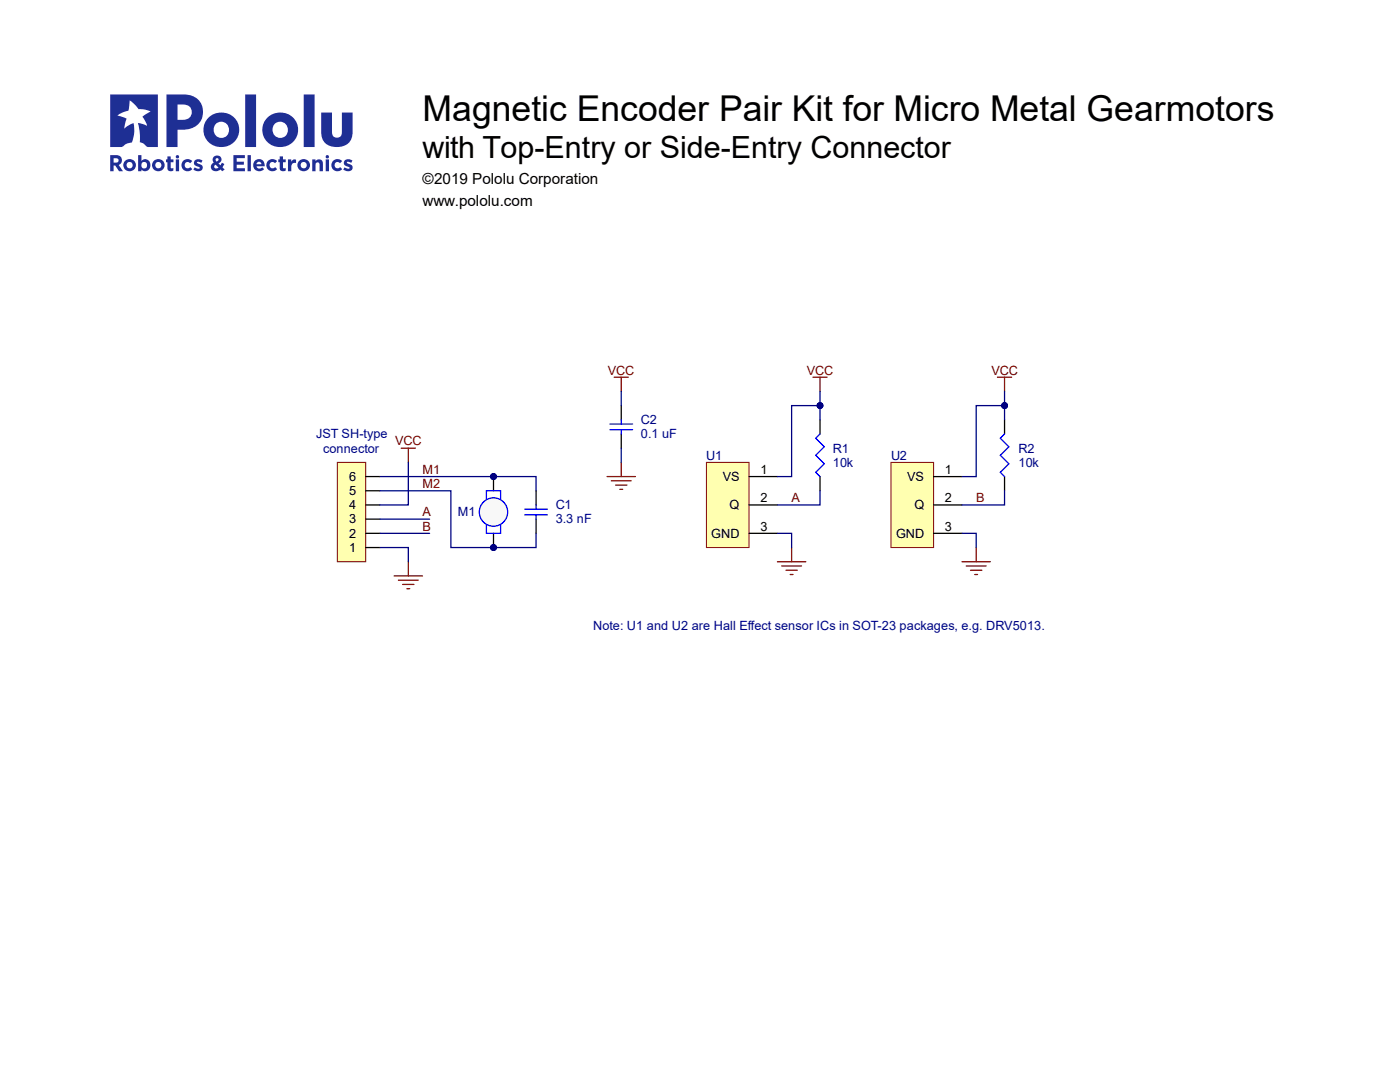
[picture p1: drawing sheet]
<svg xmlns="http://www.w3.org/2000/svg" width="279mm" height="216mm" viewBox="0 0 279 216" stroke-linecap="round" stroke-linejoin="round" font-family="sans-serif">
<path d="M141 92.3h8.5v17h-8.5z" fill-rule="evenodd" fill="#ffffb0"/>
<path d="M141 92.3h8.5v17h-8.5z" fill="none" stroke="#800000" stroke-width=".2"/>
<path d="M149.5 95.1h5.6M163.7 83.8v2.8M163.7 95.1v2.8M149.5 106.4h5.6M149.5 100.8h5.6" fill="none" stroke="#000" stroke-width=".25"/>
<path d="M162.2 75.3h2.9M163.7 75.3v2.8M155.1 112.1h5.7M156 112.9h4M156.9 113.8h2.2M157.7 114.6h.6M158 109.3v2.8" fill="none" stroke="#800000" stroke-width=".25"/>
<path d="M163.7 86.6l-.9 .8 1.7 1.7-1.7 1.7 1.7 1.7-1.7 1.7 .9 .9" fill="none" stroke="#00f" stroke-width=".25"/>
<path d="M177.8 92.3h8.5v17h-8.5z" fill-rule="evenodd" fill="#ffffb0"/>
<path d="M177.8 92.3h8.5v17h-8.5z" fill="none" stroke="#800000" stroke-width=".2"/>
<path d="M186.3 95.1h5.7M200.5 83.8v2.8M200.5 95.1v2.8M186.3 106.4h5.7M186.3 100.8h5.7" fill="none" stroke="#000" stroke-width=".25"/>
<path d="M199.1 75.3h2.8M200.5 75.3v2.8M192 112.1h5.6M192.8 112.9h4M193.7 113.8h2.3M194.5 114.6h.6M194.8 109.3v2.8" fill="none" stroke="#800000" stroke-width=".25"/>
<path d="M200.5 86.6l-.9 .8 1.7 1.7-1.7 1.7 1.7 1.7-1.7 1.7 .9 .9" fill="none" stroke="#00f" stroke-width=".25"/>
<circle cx="98.5" cy="102.2" r="2.83" fill="#f8f8f8"/>
<g fill="none" stroke="#00f" stroke-width=".25">
<path d="M97.1 97.9v1.7M99.9 97.9v1.7M97.1 104.7v1.7M99.9 104.7v1.7"/>
<circle cx="98.5" cy="102.2" r="2.83"/>
</g>
<path d="M67.3 92.3h5.7v19.8h-5.7z" fill-rule="evenodd" fill="#ffffb0"/>
<path d="M67.3 92.3h5.7v19.8h-5.7z" fill="none" stroke="#800000" stroke-width=".2"/>
<path d="M73 97.9h2.8M73 95.1h2.8M107 97.9v2.9M124 80.9v2.9M124 86.6v2.8M73 109.3h2.8M73 106.4h2.8M73 100.8h2.8M73 103.6h2.8M107 103.6v2.8" fill="none" stroke="#000" stroke-width=".25"/>
<path d="M121.7 84.6h4.6M121.7 85.7h4.6M124 83.8v.8M124 85.7v.9M104.7 101.6h4.6M104.7 102.7h4.6M107 100.8v.8M107 102.7v.9" fill="none" stroke="#00f" stroke-width=".25"/>
<g fill="none" stroke="#800000" stroke-width=".25">
<path d="M122.6 75.3h2.8M124 75.3v2.8M80.1 89.4h2.8M81.5 89.4v2.9M121.2 95.1h5.6M122 95.9h4M122.9 96.8h2.2M123.7 97.6h.6M124 92.3v2.8M78.7 114.9h5.6M79.5 115.8h4M80.4 116.6h2.2"/>
<path d="M81.2 117.5h.6M81.5 112.1v2.8"/>
</g>
<path d="M163.7 80.9v2.9" fill="none" stroke="#000080" stroke-width=".25"/>
<circle cx="163.6" cy="80.9" r=".57" fill="#000080"/>
<circle cx="163.6" cy="80.9" r=".57" fill="none" stroke="#000080" stroke-width=".2"/>
<path d="M200.5 80.9v2.9" fill="none" stroke="#000080" stroke-width=".25"/>
<circle cx="200.5" cy="80.9" r=".57" fill="#000080"/>
<circle cx="200.5" cy="80.9" r=".57" fill="none" stroke="#000080" stroke-width=".2"/>
<path d="M163.7 97.9v2.9h-8.6M163.7 80.9h-5.7v14.2h-2.9M200.5 97.9v2.9h-8.5" fill="none" stroke="#000080" stroke-width=".25"/>
<circle cx="163.6" cy="80.9" r=".57" fill="#000080"/>
<circle cx="163.6" cy="80.9" r=".57" fill="none" stroke="#000080" stroke-width=".2"/>
<path d="M163.7 78.1v2.8" fill="none" stroke="#000080" stroke-width=".25"/>
<circle cx="163.6" cy="80.9" r=".57" fill="#000080"/>
<circle cx="163.6" cy="80.9" r=".57" fill="none" stroke="#000080" stroke-width=".2"/>
<path d="M200.5 80.9h-5.7v14.2h-2.8" fill="none" stroke="#000080" stroke-width=".25"/>
<circle cx="200.5" cy="80.9" r=".57" fill="#000080"/>
<circle cx="200.5" cy="80.9" r=".57" fill="none" stroke="#000080" stroke-width=".2"/>
<path d="M200.5 78.1v2.8" fill="none" stroke="#000080" stroke-width=".25"/>
<circle cx="200.5" cy="80.9" r=".57" fill="#000080"/>
<circle cx="200.5" cy="80.9" r=".57" fill="none" stroke="#000080" stroke-width=".2"/>
<path d="M124 78.1v2.8M75.8 95.1h31.2v2.8M75.8 97.9h14.2v11.4h17v-2.9M81.5 92.3v8.5h-5.7M124 89.4v2.9M75.8 109.3h5.7v2.8M75.8 103.6h9.9M75.8 106.4h9.9M155.1 106.4h2.9v2.9M192 106.4h2.8v2.9" fill="none" stroke="#000080" stroke-width=".25"/>
<text font-size="10.5" fill="#1e2f94" x="22" y="29.3">R</text>
<text font-size="7.1" x="84.3" y="24.2">Magnetic Encoder Pair Kit for Micro Metal Gearmotors</text>
<text font-size="6.1" x="84.3" y="31.5">with Top-Entry or Side-Entry Connector</text>
<g font-size="3.9" fill="#000080">
<text x="97.7" y="97.2">PIM101</text>
<text x="97.7" y="108.5">PIM102</text>
</g>
<g font-size="3">
<text x="84.3" y="36.7">©2019 Pololu Corporation</text>
<text x="84.3" y="41.2">www.pololu.com</text>
</g>
<g font-size="2.5" fill="#800000">
<text x="121.3" y="74.8">VCC</text>
<text x="161" y="74.8">VCC</text>
<text x="197.9" y="74.8">VCC</text>
<text x="78.8" y="88.9">VCC</text>
<text x="84.3" y="94.5">M1</text>
<text x="84.3" y="97.3">M2</text>
<text x="157.9" y="100.2">A</text>
<text x="194.8" y="100.2">B</text>
<text x="84.3" y="103">A</text>
<text x="84.3" y="105.9">B</text>
</g>
<g font-size="2.5" fill="#000080">
<text x="63.1" y="87.4">JST SH-type</text>
<text x="127.9" y="87.4">0.1 uF</text>
<text x="127.9" y="84.7">C2</text>
<text x="64.5" y="90.3">connector</text>
<text x="140.9" y="91.8">U1</text>
<text x="166.2" y="93.1">10k</text>
<text x="166.2" y="90.3">R1</text>
<text x="177.8" y="91.8">U2</text>
<text x="203.3" y="93.1">10k</text>
<text x="203.3" y="90.3">R2</text>
<text x="110.9" y="101.7">C1</text>
<text x="91.4" y="103">M1</text>
<text x="110.9" y="104.4">3.3 nF</text>
<text x="118.4" y="125.7">Note: U1 and U2 are Hall Effect sensor ICs in SOT-23 packages, e.g. DRV5013.</text>
</g>
<g font-size="2.5">
<text x="69.7" y="96">6</text>
<text x="144.2" y="96">VS</text>
<text x="151.8" y="94.5">1</text>
<text x="181" y="96">VS</text>
<text x="188.6" y="94.5">1</text>
<text x="69.7" y="101.7">4</text>
<text x="69.7" y="98.8">5</text>
<text x="145.6" y="101.7">Q</text>
<text x="151.8" y="100.2">2</text>
<text x="182.5" y="101.7">Q</text>
<text x="188.6" y="100.2">2</text>
<text x="69.7" y="107.3">2</text>
<text x="69.7" y="104.4">3</text>
<text x="142" y="107.3">GND</text>
<text x="151.8" y="105.9">3</text>
<text x="178.8" y="107.3">GND</text>
<text x="188.6" y="105.9">3</text>
<text x="69.7" y="110.1">1</text>
</g>
</svg>
